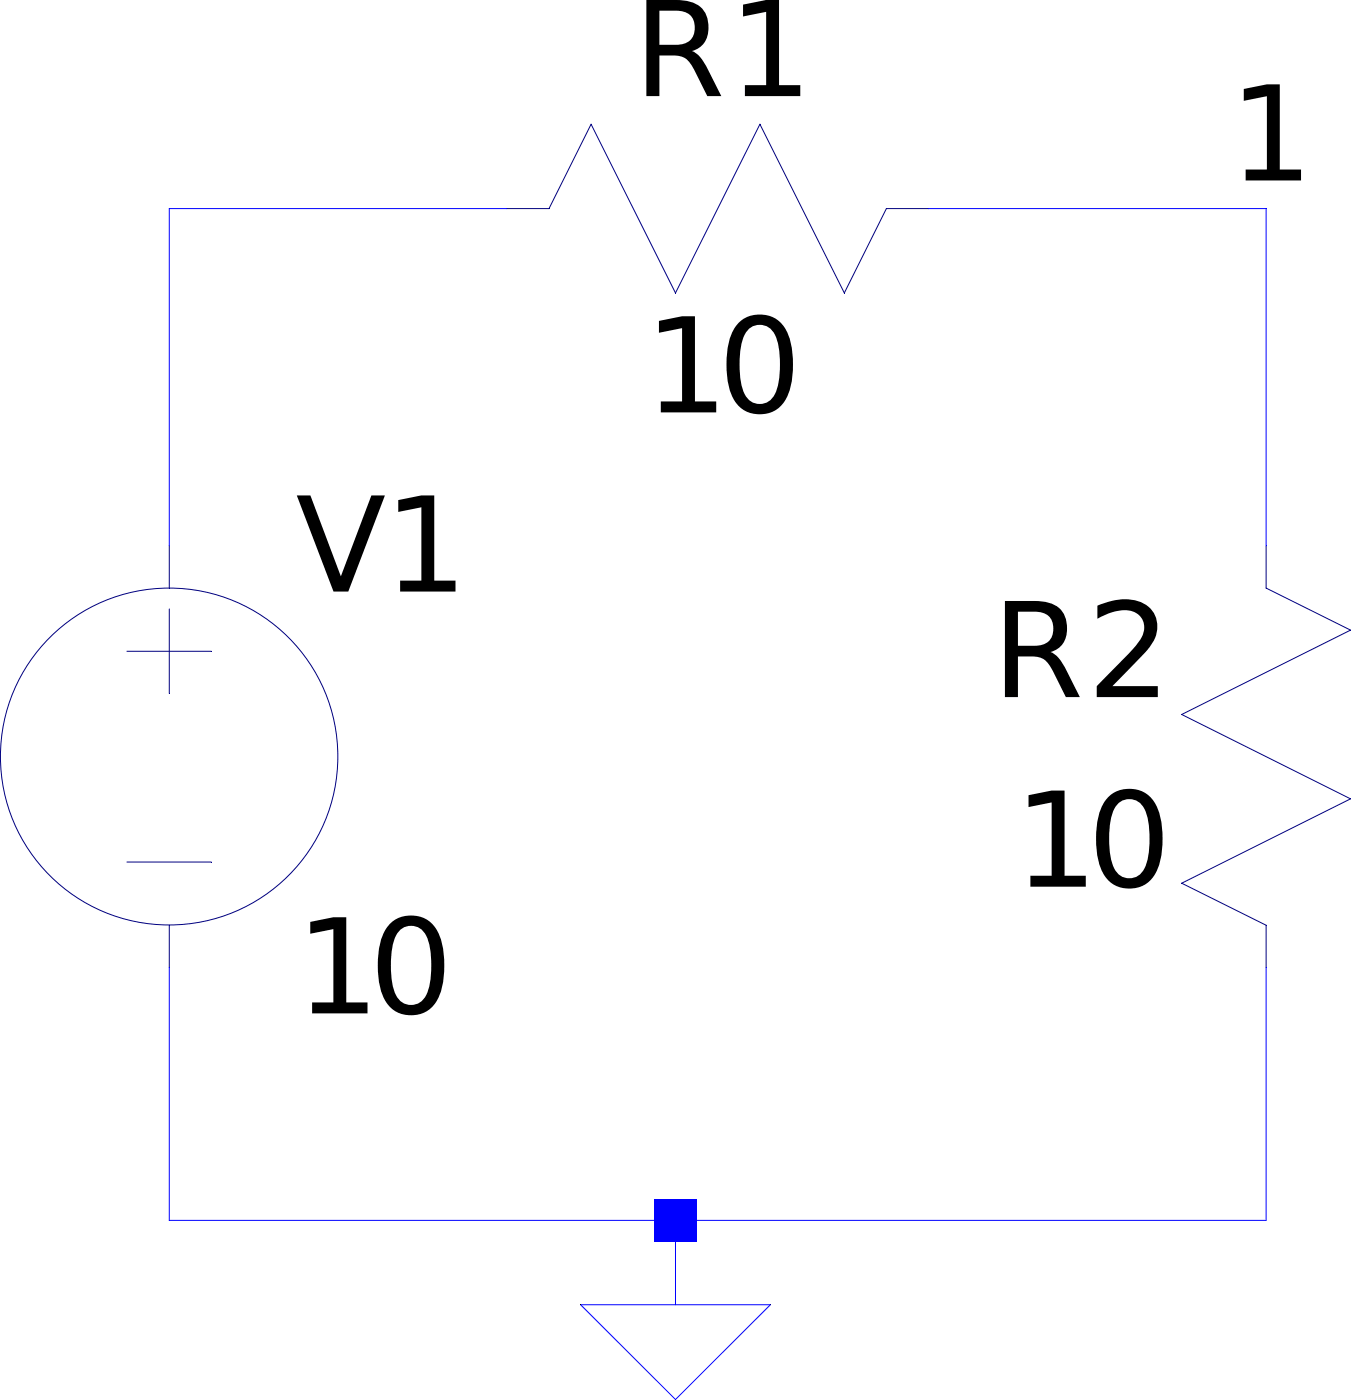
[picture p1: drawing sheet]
Version 4
SHEET 1 880 680
WIRE 112 96 48 96
WIRE 256 96 192 96
WIRE 48 160 48 96
WIRE 256 160 256 96
WIRE 48 288 48 240
WIRE 144 288 48 288
WIRE 256 288 256 240
WIRE 256 288 144 288
WIRE 144 304 144 288
FLAG 256 96 1
FLAG 144 304 0
SYMBOL res 208 80 R90
WINDOW 0 0 56 VBottom 2
WINDOW 3 32 56 VTop 2
SYMATTR InstName R1
SYMATTR Value 10
SYMBOL res 272 256 R180
WINDOW 0 36 76 Left 2
WINDOW 3 36 40 Left 2
SYMATTR InstName R2
SYMATTR Value 10
SYMBOL voltage 48 144 R0
SYMATTR InstName V1
SYMATTR Value 10
